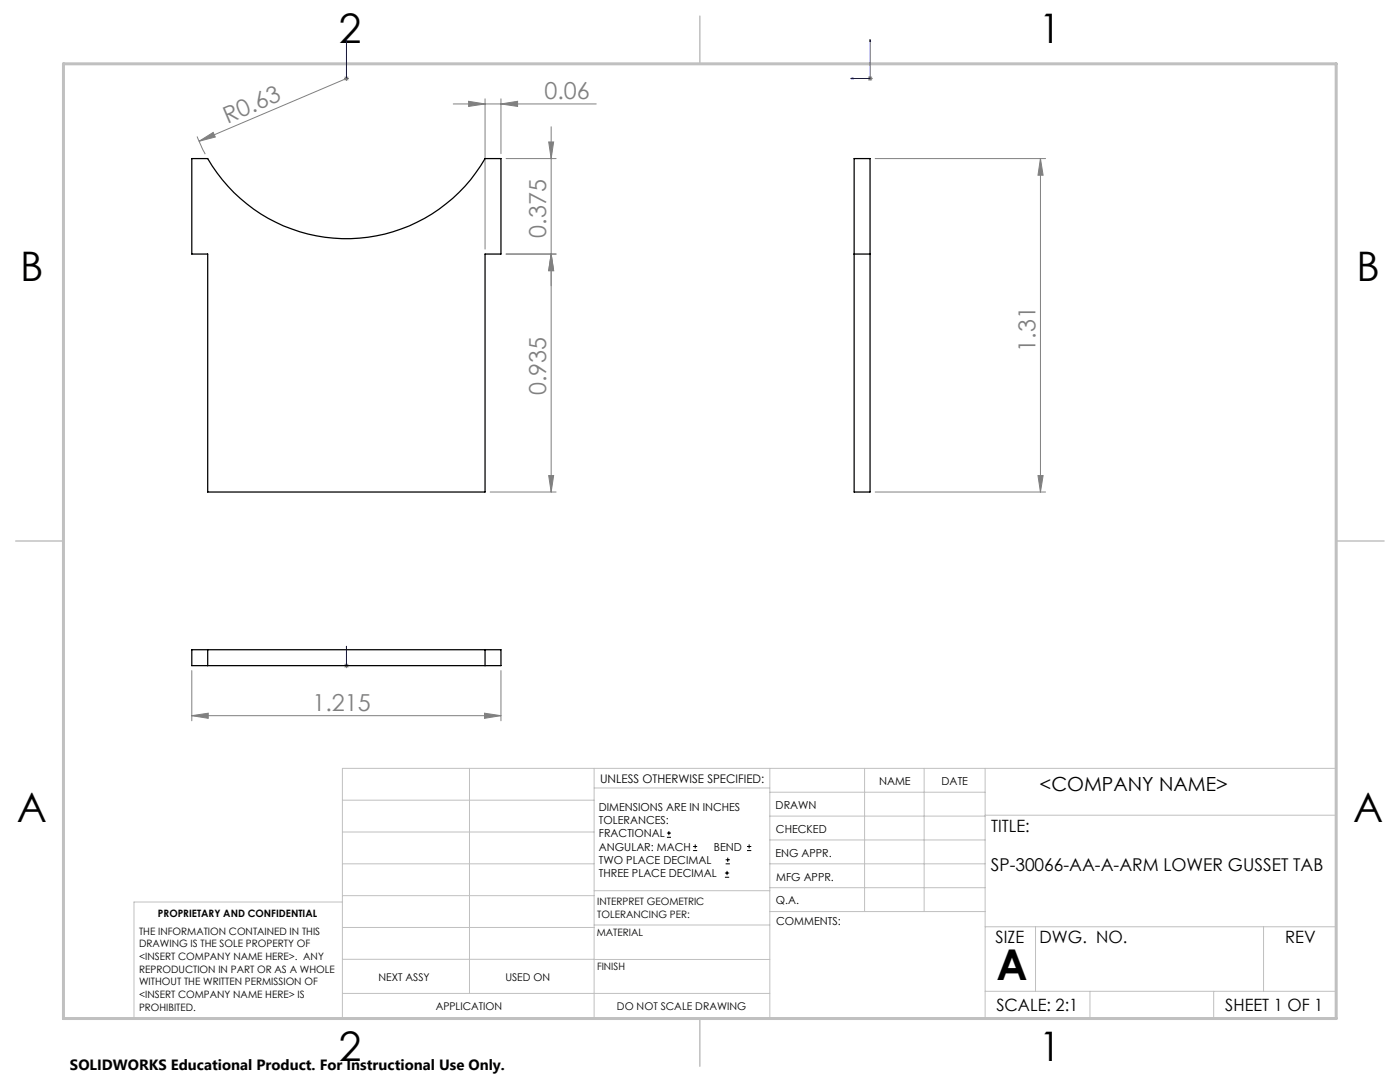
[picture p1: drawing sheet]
<svg xmlns="http://www.w3.org/2000/svg" width="279mm" height="216mm" viewBox="0 0 279 216" stroke-linecap="round" stroke-linejoin="round" font-family="sans-serif">
<g fill="none" stroke="#000" stroke-width=".2">
<path d="M133.1 167.1h.8M133.1 166.2h.8M133.5 165.8v.9M138.3 169.7h.8M138.3 168.9h.8M138.7 168.5v.8M144.7 175h.8M144.7 174.2h.8M144.8 172.4h.9M144.8 171.6h.9M145.1 173.8v.8M145.2 171.1v.9"/>
<path d="M149.1 169.7h.8M149.1 168.9h.8M149.5 168.5v.8"/>
</g>
<path d="M69.1 15.6v.2zM69.1 7.9v.4v-.4M69.1 15.7h.1M69.1 7.9v7.8M169.8 15.7l.4-.1v.2zM173.6 7.9l.1 .4h-.1zM173.6 7.9v7.8h-3.8M69.1 128.9v.4v-.4M69.1 132.7v.2zM69.1 132.8h.1M69.1 128.9v3.9" fill="none" stroke="#00f" stroke-width=".2"/>
<g fill="none" stroke="#808080" stroke-width=".2">
<path d="M68.7 15.7h.9M68.8 15.3l.7 .7M69.1 15.2v1M69.1 15.7l-29.4 12.5M69.5 15.3l-.7 .7M96.8 19.7v30M100 19.7v11M173.1 15.7h1.1M173.3 15.3l.7 .7M173.6 15.2v1M174 15.3l-.7 .7M39.3 27.2l1.7 3.6"/>
<path d="M39.7 28.2l2.8-1.8 .5 .9zM90.5 20.7h28.5M93.5 20.2l3.3 .5-3.3 .5zM100 20.7l3.3-.5v1zM101 31.6h10M109.5 28.3h1l-.5 3.3zM110 25.3v72.9M174.7 31.6h34M207.6 31.6l.6 3.4h-1zM207.6 31.6v66.6M101 50.7h10M110 50.7l.5 3.3h-1z"/>
<path d="M97.8 98.2h13.2M109.5 94.9h1l-.5 3.3zM174.7 98.2h34M207.2 94.9h1l-.6 3.3zM38.3 133.8v10M68.7 132.8h.9M68.8 132.5l.7 .7M69.1 132.3v1M69.5 132.5l-.7 .7M100 133.8v10M38.3 142.8l3.3-.5v1zM38.3 142.8h61.7"/>
<path d="M96.7 142.3l3.3 .5-3.3 .5z"/>
</g>
<g fill="none" stroke="#c0c0c0" stroke-width=".2">
<path d="M68.3 159.7h50.3M93.7 153.3v44.9M118.6 153.3v49.9M118.6 157.2h35M153.6 153.3v49.9M153.6 158.1h43M172.5 153.3v28.6M184.4 153.3v28.6M196.6 153.3v49.9M68.3 180h-41.6v23.2h240v-49.9h-198.4v49.9M68.3 166h50.3M68.3 178.7h50.3"/>
<path d="M68.3 172.4h50.3M118.6 177.7h35M153.6 162.8h43M153.6 177.1h43M153.6 172.4h43M153.6 167.6h43M196.6 162.7h70.1M68.3 198.2h85.3M68.3 191.4l85.3 .1M68.3 185.1h50.3M118.6 184.6h35M153.6 181.9h43"/>
<path d="M196.6 184.9h70.1M196.6 197.8h70.1M206.7 184.9v12.9M217.5 197.8v5.4M242.2 197.8v5.4M252.2 184.9v12.9"/>
</g>
<path d="M139.7 3.2v9.5M3.1 107.9h9.6M266.7 107.9h9.5M139.7 203.2v9.6" fill="none" stroke="#c0c0c0" stroke-width=".3"/>
<path d="M12.7 12.7h254v190.5h-254z" fill="none" stroke="#c0c0c0" stroke-width=".6"/>
<g fill="#00f">
<path d="M69.1 15.6v.2zM69.1 7.9v.4z"/>
<path d="M69.1 128.9v.4zM69.1 132.7v.2zM169.8 15.7l.4 .1v-.2zM173.6 7.9v.4h.1z"/>
</g>
<g fill="#808080">
<path d="M39.7 28.2l2.8-1.8 .5 .9z"/>
<path d="M93.5 20.2l3.3 .5-3.3 .5zM100 20.7l3.3-.5v1zM38.3 142.8l3.3-.5v1zM96.7 142.3l3.3 .5-3.3 .5z"/>
<path d="M109.5 94.9h1l-.5 3.3zM110 50.7l.5 3.3h-1zM207.2 94.9h1l-.6 3.3zM207.6 31.6l.6 3.4h-1z"/>
<path d="M109.5 28.3h1l-.5 3.3zM110 50.7l.5 3.3h-1z"/>
</g>
<path d="M38.3 31.6h3.2a31.9 31.9 0 0 0 55.3 0h3.2v19.1h-3.2v47.5h-55.3v-47.5h-3.2zM170.5 31.6h3.1v66.6h-3.1zM170.5 50.7h3.1M38.3 129.6h61.7v3.2h-61.7zM41.5 129.6v3.2M96.8 129.6v3.2" fill="none" stroke="#000" stroke-width=".25"/>
<text font-size="8.5" x="198.9" y="195.5">A</text>
<g font-size="8.1">
<text x="67.6" y="8.5">2</text>
<text x="207.3" y="8.5">1</text>
<text x="4" y="56.1">B</text>
<text x="270.7" y="56.1">B</text>
<text x="3.3" y="164.1">A</text>
<text x="270" y="164.1">A</text>
<text x="67.6" y="211.7">2</text>
<text x="207.3" y="211.7">1</text>
</g>
<g font-size="4.7" fill="#808080">
<text x="108.7" y="19.7">0.06</text>
<text x="45.4" y="24.7" transform="rotate(-23 45.4 24.7)">R0.63</text>
<text x="109" y="47.5" transform="rotate(-90 109 47.5)">0.375</text>
<text x="206.7" y="70.2" transform="rotate(-90 206.7 70.2)">1.31</text>
<text x="109" y="78.9" transform="rotate(-90 109 78.9)">0.935</text>
<text x="62.3" y="141.8">1.215</text>
</g>
<text font-size="3.9" x="207.5" y="157.8">&lt;COMPANY NAME&gt;</text>
<text font-size="3.5" x="197.7" y="173.7">SP-30066-AA-A-ARM LOWER GUSSET TAB</text>
<g font-size="3.4">
<text x="197.8" y="166">TITLE:</text>
<text x="198.7" y="188.1">SIZE</text>
<text x="207.5" y="188.1">DWG. NO.</text>
<text x="256.5" y="188.2">REV</text>
<text x="198.8" y="201.7">SCALE: 2:1</text>
<text x="244.5" y="201.7">SHEET 1 OF 1</text>
</g>
<text font-size="3" x="14" y="213.5">SOLIDWORKS Educational Product. For Instructional Use Only.</text>
<text font-size="2.4" x="119.8" y="156.2">UNLESS OTHERWISE SPECIFIED:</text>
<g font-size="2.2">
<text x="119.5" y="161.8">DIMENSIONS ARE IN INCHES</text>
<text x="154.8" y="161.4">DRAWN</text>
<text x="175.4" y="156.6">NAME</text>
<text x="187.9" y="156.7">DATE</text>
<text x="119.5" y="164.4">TOLERANCES:</text>
<text x="119.5" y="167.1">FRACTIONAL</text>
<text x="154.9" y="166.3">CHECKED</text>
<text x="119.5" y="169.7">ANGULAR: MACH</text>
<text x="119.5" y="172.4">TWO PLACE DECIMAL</text>
<text x="142.5" y="169.7">BEND</text>
<text x="154.8" y="170.9">ENG APPR.</text>
<text x="119.5" y="175">THREE PLACE DECIMAL</text>
<text x="154.9" y="175.7">MFG APPR.</text>
<text x="154.9" y="180.4">Q.A.</text>
<text x="154.9" y="184.6">COMMENTS:</text>
</g>
<g font-size="2.1">
<text x="75.5" y="195.7">NEXT ASSY</text>
<text x="100.9" y="195.7">USED ON</text>
<text x="86.9" y="201.5">APPLICATION</text>
<text x="123.1" y="201.6">DO NOT SCALE DRAWING</text>
</g>
<g font-size="2">
<text x="31.5" y="182.9">PROPRIETARY AND CONFIDENTIAL</text>
<text x="119.2" y="180.6">INTERPRET GEOMETRIC</text>
<text x="119.2" y="183.1">TOLERANCING PER:</text>
<text x="27.8" y="186.5">THE INFORMATION CONTAINED IN THIS</text>
<text x="27.8" y="189">DRAWING IS THE SOLE PROPERTY OF</text>
<text x="27.8" y="191.6">&lt;INSERT COMPANY NAME HERE&gt;. ANY</text>
<text x="119.1" y="186.7">MATERIAL</text>
<text x="27.8" y="194.1">REPRODUCTION IN PART OR AS A WHOLE</text>
<text x="27.8" y="196.6">WITHOUT THE WRITTEN PERMISSION OF</text>
<text x="119.1" y="193.5">FINISH</text>
<text x="27.8" y="199.1">&lt;INSERT COMPANY NAME HERE&gt; IS</text>
<text x="27.8" y="201.7">PROHIBITED.</text>
</g>
</svg>
